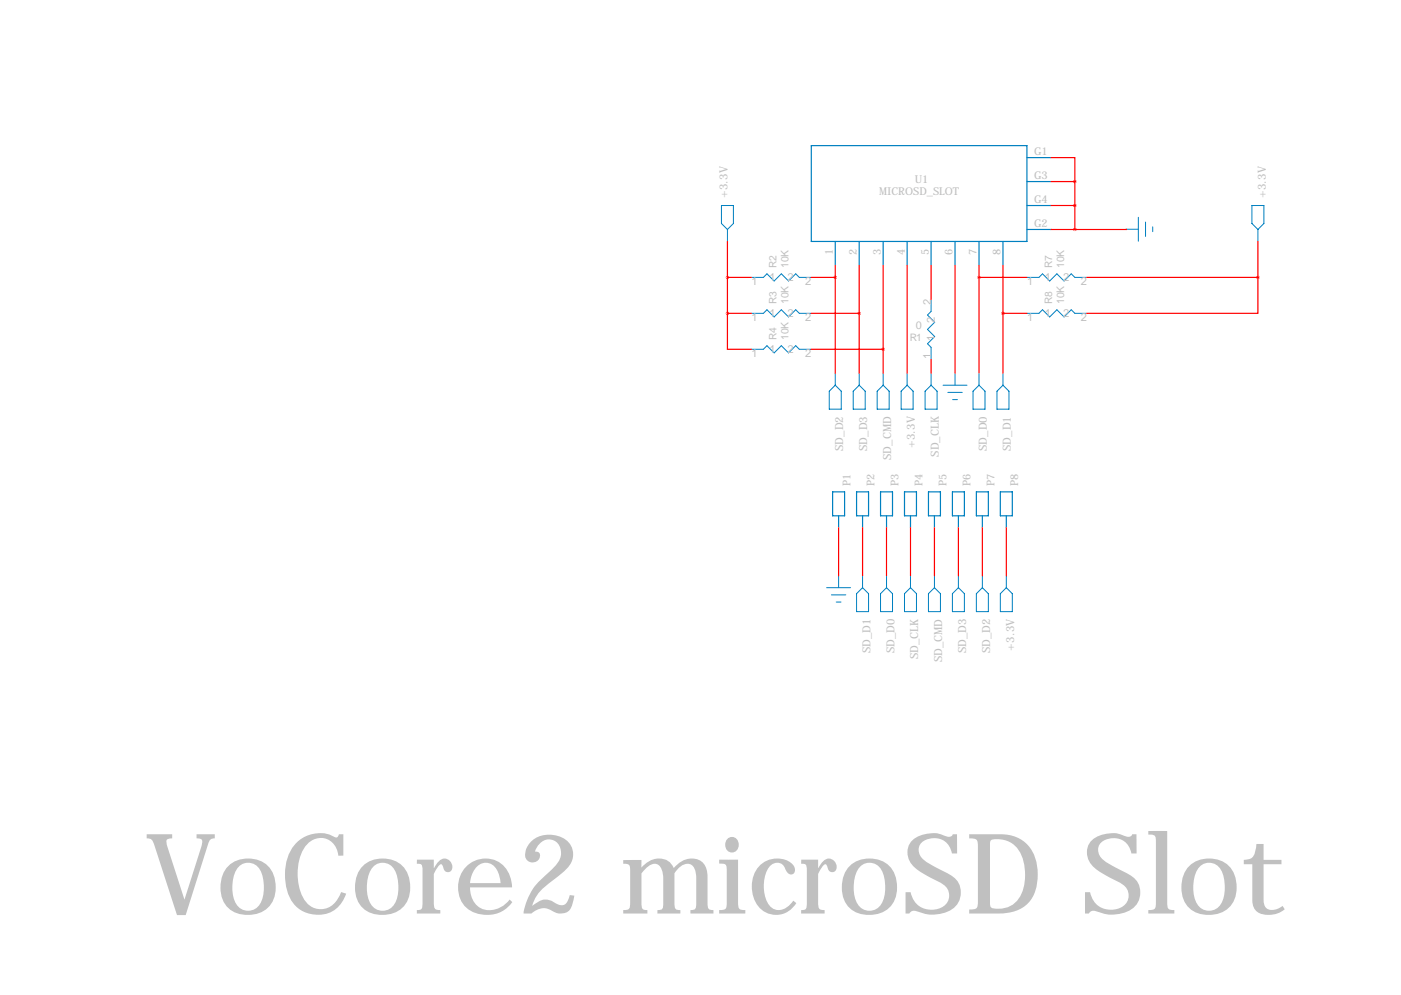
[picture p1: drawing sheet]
<svg xmlns="http://www.w3.org/2000/svg" width="297mm" height="211mm" viewBox="0 0 297 211" stroke-linecap="round" stroke-linejoin="round" font-family="sans-serif">
<g fill="none" stroke="#0080c0" stroke-width=".25">
<path d="M172 30.9h45.7v20.3h-45.7zM217.7 33.4h5.1M217.7 38.5h5.1M177.1 51.2v5.1M182.2 51.2v5.1M187.2 51.2v5.1M192.3 51.2v5.1M197.4 51.2v5.1M202.5 51.2v5.1M207.6 51.2v5.1M212.6 51.2v5.1M217.7 48.7h5.1"/>
<path d="M217.7 43.6h5.1M176.5 104.3h2.6v5.1h-2.6zM177.8 109.4v2.5M181.6 104.3h2.5v5.1h-2.5zM182.9 109.4v2.5M186.7 104.3h2.5v5.1h-2.5zM188 109.4v2.5M191.8 104.3h2.5v5.1h-2.5zM193 109.4v2.5M196.8 104.3h2.6v5.1h-2.6zM198.1 109.4v2.5M201.9 104.3h2.6v5.1h-2.6z"/>
<path d="M203.2 109.4v2.5M207 104.3h2.5v5.1h-2.5zM208.3 109.4v2.5M212.1 104.3h2.5v5.1h-2.5zM213.4 109.4v2.5"/>
</g>
<g fill="none" stroke="#0080c0" stroke-width=".21">
<path d="M153 43.6h2.5v3.8l-1.3 1.3-1.2-1.3zM154.2 48.7v2.5M159.3 58.8h2.5l.8-.7 1.5 1.5 1.6-1.5 1.5 1.5 1.5-1.5 .8 .7h2.5M217.7 58.8h2.6l.7-.7 1.6 1.5 1.5-1.5 1.5 1.5 1.5-1.5 .8 .7h2.5M238.8 48.6h2.6M241.4 46.1v5M242.9 47.1v3M244.4 48.1v1M265.4 43.6h2.6v3.8l-1.3 1.3-1.3-1.3zM266.7 48.7v2.5M159.3 66.4h2.5l.8-.7 1.5 1.5 1.6-1.5 1.5 1.5 1.5-1.5 .8 .7h2.5M159.3 74.1h2.5l.8-.8 1.5 1.5 1.6-1.5 1.5 1.5 1.5-1.5 .8 .8h2.5"/>
<path d="M177.1 79.1v2.6M182.2 79.1v2.6M187.2 79.1v2.6M192.3 79.1v2.6M197.4 63.5v2.5l-.8 .8 1.6 1.5-1.6 1.5 1.6 1.6-1.6 1.5 .8 .7v2.6M197.4 79.1v2.6M202.5 79.1v2.6M207.6 79.1v2.6M212.6 79.1v2.6M217.7 66.4h2.6l.7-.7 1.6 1.5 1.5-1.5 1.5 1.5 1.5-1.5 .8 .7h2.5M175.8 82.9l1.3-1.2 1.3 1.2v3.9h-2.6zM182.2 81.7l1.2 1.2v3.9h-2.5v-3.9z"/>
<path d="M187.2 81.7l1.3 1.2v3.9h-2.5v-3.9zM191.1 82.9l1.2-1.2 1.3 1.2v3.9h-2.5zM197.4 81.7l1.3 1.2v3.9h-2.6v-3.9zM199.9 81.7h5.1M201 83.2h3M202 84.7h1M207.6 81.7l1.2 1.2v3.9h-2.5v-3.9zM212.6 81.7l1.3 1.2v3.9h-2.5v-3.9zM175.3 124.6h5M176.3 126.1h3M177.3 127.6h1M177.8 122.1v2.5"/>
<path d="M181.6 125.9l1.3-1.3 1.2 1.3v3.8h-2.5zM182.9 122.1v2.5M188 124.6l1.2 1.3v3.8h-2.5v-3.8zM188 122.1v2.5M191.8 125.9l1.2-1.3 1.3 1.3v3.8h-2.5zM193 122.1v2.5M198.1 124.6l1.3 1.3v3.8h-2.6v-3.8zM198.1 122.1v2.5M203.2 124.6l1.3 1.3v3.8h-2.6v-3.8zM203.2 122.1v2.5M207 125.9l1.3-1.3 1.2 1.3v3.8h-2.5zM208.3 122.1v2.5"/>
<path d="M213.4 124.6l1.2 1.3v3.8h-2.5v-3.8zM213.4 122.1v2.5"/>
</g>
<g fill="none" stroke="#f00" stroke-width=".25">
<path d="M222.8 33.4h5.1v5.1M222.8 38.5h5.1M227.9 38.5v10.2M154.2 58.8h5.1M154.2 51.2v15.2M172 58.8h5.1M177.1 56.3v22.8M182.2 56.3v22.8M187.2 56.3v22.8M192.3 56.3v22.8M197.4 56.3v7.2M202.5 56.3v22.8"/>
<path d="M207.6 56.3v22.8M207.6 58.8h10.1M212.6 56.3v22.8M222.8 43.6h5.1M222.8 48.7h5.1M230.4 58.8h36.3M238.8 48.6l-10.9 .1M266.7 58.8v7.6h-36.3M266.7 51.2v7.6M154.2 66.4v7.7h5.1M154.2 66.4h5.1M172 66.4h10.2"/>
<path d="M172 74.1h15.2M197.4 76.2v2.9M212.6 66.4h5.1M177.8 111.9v10.2M182.9 111.9v10.2M188 111.9v10.2M193 111.9v10.2M198.1 111.9v10.2M203.2 111.9v10.2M208.3 111.9v10.2M213.4 111.9v10.2"/>
</g>
<path d="M182.1 66.4a.05 .05 0 0 0 .1 0 .05 .05 0 0 0-.1 0zM187.2 74.1a.05 .05 0 0 0 .1 0 .05 .05 0 0 0-.1 0zM154.2 66.4a.05 .05 0 0 0 .1 0 .05 .05 0 0 0-.1 0zM154.2 58.8a.05 .05 0 0 0 .1 0 .05 .05 0 0 0-.1 0zM212.6 66.4a.05 .05 0 0 0 .1 0 .05 .05 0 0 0-.1 0zM207.5 58.8a.05 .05 0 0 0 .1 0 .05 .05 0 0 0-.1 0z" fill="#f00" stroke="#f00" stroke-width=".63"/>
<text font-size="23.7" fill="#c0c0c0" x="30.9" y="193.7">VoCore2 microSD Slot</text>
<g font-size="2.4" fill="#c0c0c0">
<text x="154.2" y="42.1" transform="rotate(-90 154.2 42.1)">+3.3V</text>
<text x="268.4" y="42.1" transform="rotate(-90 268.4 42.1)">+3.3V</text>
<text x="163.1" y="59.6">1</text>
<text x="167" y="59.6">2</text>
<text x="221.5" y="59.6">1</text>
<text x="225.4" y="59.6">2</text>
<text x="159.4" y="60.4">1</text>
<text x="170.7" y="60.4">2</text>
<text x="197.4" y="64.8" transform="rotate(-90 197.4 64.8)">2</text>
<text x="217.8" y="60.4">1</text>
<text x="229.2" y="60.4">2</text>
<text x="159.4" y="68">1</text>
<text x="163.1" y="67.2">1</text>
<text x="167" y="67.2">2</text>
<text x="170.7" y="68">2</text>
<text x="198.2" y="68.5" transform="rotate(-90 198.2 68.5)">2</text>
<text x="217.8" y="68">1</text>
<text x="221.5" y="67.2">1</text>
<text x="225.4" y="67.2">2</text>
<text x="229.2" y="68">2</text>
<text x="159.4" y="75.6">1</text>
<text x="163.1" y="74.8">1</text>
<text x="167" y="74.8">2</text>
<text x="170.7" y="75.6">2</text>
<text x="197.4" y="76.1" transform="rotate(-90 197.4 76.1)">1</text>
<text x="198.2" y="72.4" transform="rotate(-90 198.2 72.4)">1</text>
<text x="178.8" y="95.6" transform="rotate(-90 178.8 95.6)">SD_D2</text>
<text x="183.8" y="95.6" transform="rotate(-90 183.8 95.6)">SD_D3</text>
<text x="194" y="95.1" transform="rotate(-90 194 95.1)">+3.3V</text>
<text x="209.2" y="95.6" transform="rotate(-90 209.2 95.6)">SD_D0</text>
<text x="214.3" y="95.6" transform="rotate(-90 214.3 95.6)">SD_D1</text>
<text x="188.9" y="97.5" transform="rotate(-90 188.9 97.5)">SD_CMD</text>
<text x="199.1" y="96.8" transform="rotate(-90 199.1 96.8)">SD_CLK</text>
<text x="215" y="138" transform="rotate(-90 215 138)">+3.3V</text>
<text x="184.5" y="138.5" transform="rotate(-90 184.5 138.5)">SD_D1</text>
<text x="189.6" y="138.5" transform="rotate(-90 189.6 138.5)">SD_D0</text>
<text x="194.7" y="139.8" transform="rotate(-90 194.7 139.8)">SD_CLK</text>
<text x="199.8" y="140.4" transform="rotate(-90 199.8 140.4)">SD_CMD</text>
<text x="204.9" y="138.5" transform="rotate(-90 204.9 138.5)">SD_D3</text>
<text x="209.9" y="138.5" transform="rotate(-90 209.9 138.5)">SD_D2</text>
</g>
<g font-size="2.3" fill="#c0c0c0">
<text x="219.3" y="32.9">G1</text>
<text x="186.4" y="41.4">MICROSD_SLOT</text>
<text x="193.9" y="38.7">U1</text>
<text x="219.3" y="38">G3</text>
<text x="219.3" y="43.1">G4</text>
<text x="219.3" y="48.1">G2</text>
<text x="176.6" y="54" transform="rotate(-90 176.6 54)">1</text>
<text x="181.7" y="54" transform="rotate(-90 181.7 54)">2</text>
<text x="186.7" y="54" transform="rotate(-90 186.7 54)">3</text>
<text x="191.8" y="54" transform="rotate(-90 191.8 54)">4</text>
<text x="196.9" y="54" transform="rotate(-90 196.9 54)">5</text>
<text x="202" y="54" transform="rotate(-90 202 54)">6</text>
<text x="207.1" y="54" transform="rotate(-90 207.1 54)">7</text>
<text x="212.1" y="54" transform="rotate(-90 212.1 54)">8</text>
<text x="194.2" y="69.8">0</text>
<text x="180.3" y="103.1" transform="rotate(-90 180.3 103.1)">P1</text>
<text x="185.4" y="103.1" transform="rotate(-90 185.4 103.1)">P2</text>
<text x="190.5" y="103.1" transform="rotate(-90 190.5 103.1)">P3</text>
<text x="195.6" y="103.1" transform="rotate(-90 195.6 103.1)">P4</text>
<text x="200.7" y="103.1" transform="rotate(-90 200.7 103.1)">P5</text>
<text x="205.7" y="103.1" transform="rotate(-90 205.7 103.1)">P6</text>
<text x="210.8" y="103.1" transform="rotate(-90 210.8 103.1)">P7</text>
<text x="215.9" y="103.1" transform="rotate(-90 215.9 103.1)">P8</text>
</g>
<g font-size="2.2" fill="#c0c0c0">
<text x="164.6" y="56.8" transform="rotate(-90 164.6 56.8)">R2</text>
<text x="167.2" y="56.8" transform="rotate(-90 167.2 56.8)">10K</text>
<text x="223.1" y="56.8" transform="rotate(-90 223.1 56.8)">R7</text>
<text x="225.6" y="56.8" transform="rotate(-90 225.6 56.8)">10K</text>
<text x="164.6" y="64.4" transform="rotate(-90 164.6 64.4)">R3</text>
<text x="167.2" y="64.4" transform="rotate(-90 167.2 64.4)">10K</text>
<text x="223.1" y="64.4" transform="rotate(-90 223.1 64.4)">R8</text>
<text x="225.6" y="64.4" transform="rotate(-90 225.6 64.4)">10K</text>
<text x="164.6" y="72" transform="rotate(-90 164.6 72)">R4</text>
<text x="167.2" y="72" transform="rotate(-90 167.2 72)">10K</text>
<text x="192.9" y="72.3">R1</text>
</g>
</svg>
